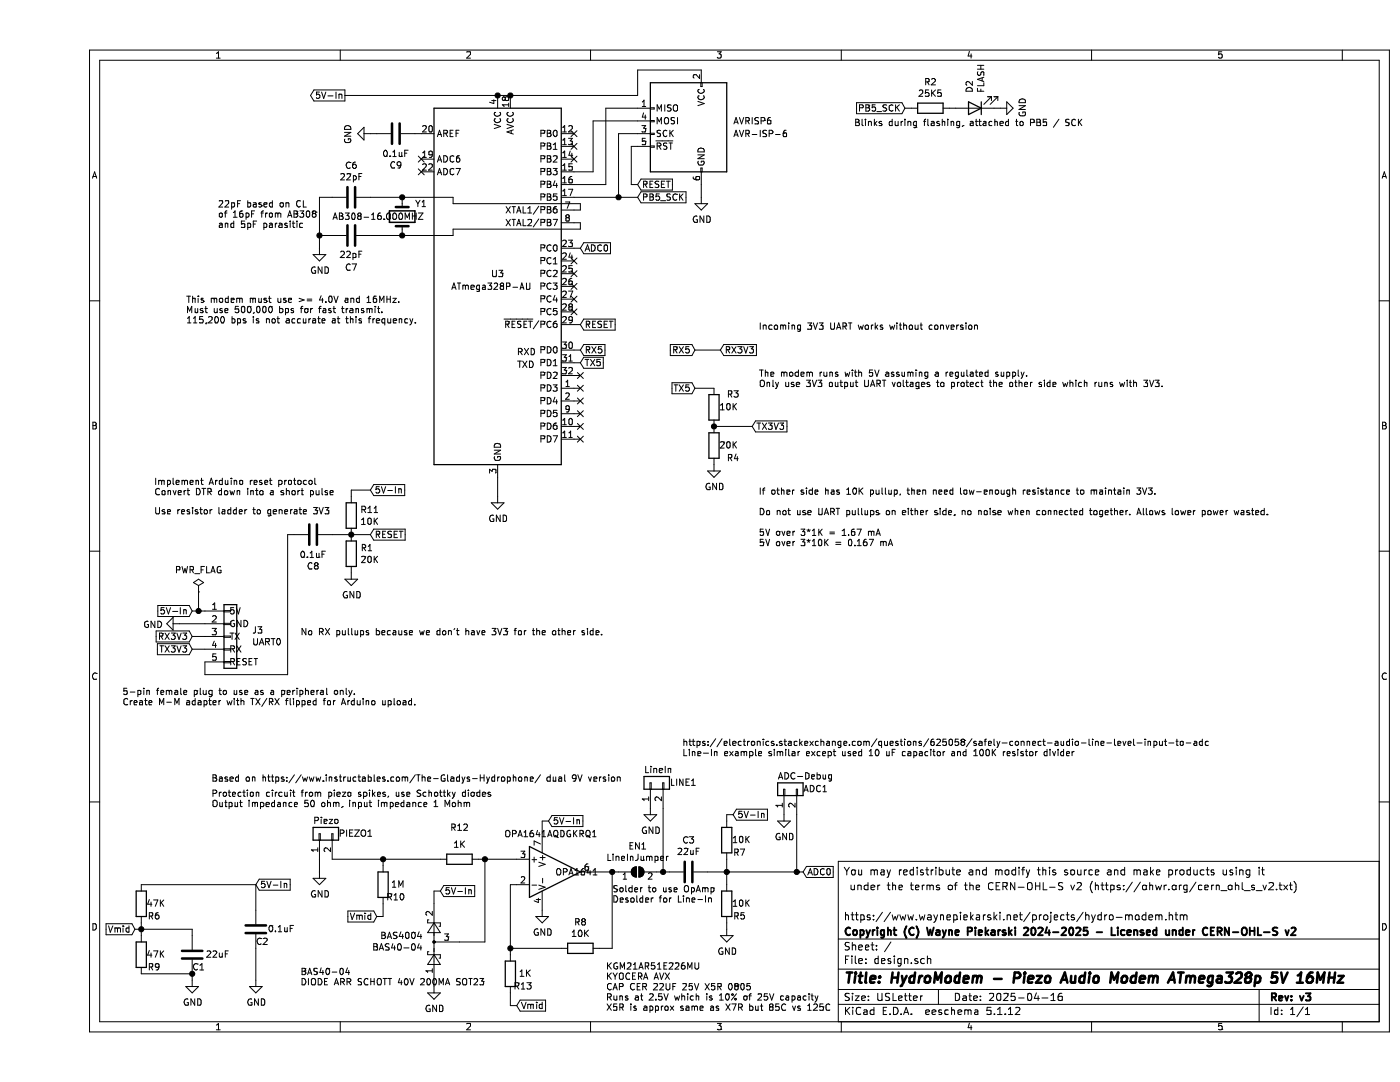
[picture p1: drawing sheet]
EESchema Schematic File Version 4
EELAYER 30 0
EELAYER END
$Descr USLetter 11000 8500
encoding utf-8
Sheet 1 1
Title "HydroModem - Piezo Audio Modem ATmega328p 5V 16MHz"
Date "2025-04-16"
Rev "v3"
Comp "Copyright (C) Wayne Piekarski 2024-2025 - Licensed under CERN-OHL-S v2"
Comment1 "https://www.waynepiekarski.net/projects/hydro-modem.htm"
Comment2 ""
Comment3 " under the terms of the CERN-OHL-S v2 (https://ohwr.org/cern_ohl_s_v2.txt)"
Comment4 "You may redistribute and modify this source and make products using it"
$EndDescr
$Comp
L power:GND #PWR0101
U 1 1
P 3600 3900
F 0 "#PWR0101" H 3600 3650 50  0001 C CNN
F 1 "GND" H 3605 3727 50  0000 C CNN
F 2 "" H 3600 3900 50  0001 C CNN
F 3 "" H 3600 3900 50  0001 C CNN
	1    3600 3900
	1    0    0    -1  
$EndComp
$Comp
L power:GND #PWR0107
U 1 1
P 5200 1550
F 0 "#PWR0107" H 5200 1300 50  0001 C CNN
F 1 "GND" H 5205 1377 50  0000 C CNN
F 2 "" H 5200 1550 50  0001 C CNN
F 3 "" H 5200 1550 50  0001 C CNN
	1    5200 1550
	1    0    0    -1  
$EndComp
$Comp
L Connector:AVR-ISP-6 AVRISP6
U 1 1
P 5100 1050
F 0 "AVRISP6" H 4750 1150 50  0000 R CNN
F 1 "AVR-ISP-6" H 4750 1050 50  0000 R CNN
F 2 "Connector_PinHeader_2.54mm:PinHeader_2x03_P2.54mm_Vertical" V 4850 1100 50  0001 C CNN
F 3 "https://www.mill-max.com/catalog/download/2019-03%3A018.3M_0.pdf" H 3825 500 50  0001 C CNN
	1    5100 1050
	-1   0    0    -1  
$EndComp
Wire Wire Line
	4200 1550 4550 1550
Wire Wire Line
	4200 1450 4450 1450
Wire Wire Line
	4200 1350 4350 1350
Wire Wire Line
	4450 1450 4450 850 
Wire Wire Line
	4450 850  4700 850 
Wire Wire Line
	4350 1350 4350 950 
Wire Wire Line
	4350 950  4700 950 
Wire Wire Line
	4700 1150 4650 1150
Wire Wire Line
	4550 1550 4550 1050
Wire Wire Line
	4550 1050 4700 1050
Wire Wire Line
	4700 750  4700 550 
Wire Wire Line
	4700 550  5200 550 
Wire Wire Line
	5200 1450 5200 1550
Text GLabel 4250 2550 2    50   Input ~ 0
RESET
Wire Wire Line
	4250 2550 4200 2550
Text GLabel 4700 1450 2    50   Input ~ 0
RESET
Wire Wire Line
	4650 1150 4650 1450
Wire Wire Line
	4650 1450 4700 1450
Wire Wire Line
	4250 2750 4200 2750
Wire Wire Line
	4250 3450 4200 3450
Wire Wire Line
	4200 3350 4250 3350
Wire Wire Line
	4250 3250 4200 3250
Wire Wire Line
	4200 3150 4250 3150
Wire Wire Line
	4250 3050 4200 3050
Wire Wire Line
	4200 2950 4250 2950
Wire Wire Line
	4250 2850 4200 2850
NoConn ~ 3000 1250
NoConn ~ 3000 1350
NoConn ~ 4200 1050
NoConn ~ 4200 1150
NoConn ~ 4200 1250
$Comp
L custom:WP_RS232_Conn_01x05 J3
U 1 1
P 1500 5000
F 0 "J3" H 1669 5050 50  0000 L CNN
F 1 "UART0" H 1669 4959 50  0000 L CNN
F 2 "custom:WP_Serial_5P_F" H 1500 5000 50  0001 C CNN
F 3 "~" H 1500 5000 50  0001 C CNN
	1    1500 5000
	1    0    0    -1  
$EndComp
Text GLabel 4250 2750 2    50   Input ~ 0
RX5
Text GLabel 4250 2850 2    50   Input ~ 0
TX5
Text Notes 3750 2800 0    50   ~ 0
RXD
Text Notes 3750 2900 0    50   ~ 0
TXD
Text GLabel 1200 5000 0    50   Input ~ 0
RX3V3
Text GLabel 1200 5100 0    50   Input ~ 0
TX3V3
$Comp
L power:GND #PWR0105
U 1 1
P 1100 4900
F 0 "#PWR0105" H 1100 4650 50  0001 C CNN
F 1 "GND" V 1105 4772 50  0000 R CNN
F 2 "" H 1100 4900 50  0001 C CNN
F 3 "" H 1100 4900 50  0001 C CNN
	1    1100 4900
	0    1    1    0   
$EndComp
Wire Wire Line
	1100 4900 1300 4900
Text GLabel 1200 4800 0    50   Input ~ 0
5V-In
NoConn ~ 4250 2950
NoConn ~ 4250 3050
NoConn ~ 4250 3150
NoConn ~ 4250 3250
NoConn ~ 4250 3350
NoConn ~ 4250 3450
Text GLabel 2600 4200 2    50   Input ~ 0
RESET
Wire Wire Line
	1300 5300 1300 5200
Wire Wire Line
	1200 5000 1300 5000
Wire Wire Line
	1200 4800 1250 4800
Text GLabel 4700 1550 2    50   Input ~ 0
PB5_SCK
Wire Wire Line
	4700 1550 4550 1550
Connection ~ 4550 1550
$Comp
L Device:LED D2
U 1 1
P 7350 850
F 0 "D2" V 7389 732 50  0000 R CNN
F 1 "FLASH" V 7298 732 50  0000 R CNN
F 2 "custom:WP_LED_0805_2012Metric_Pad1.15x1.40mm_HandSolder" H 7350 850 50  0001 C CNN
F 3 "~" H 7350 850 50  0001 C CNN
	1    7350 850 
	-1   0    0    1   
$EndComp
$Comp
L power:GND #PWR0108
U 1 1
P 7550 850
F 0 "#PWR0108" H 7550 600 50  0001 C CNN
F 1 "GND" H 7555 677 50  0000 C CNN
F 2 "" H 7550 850 50  0001 C CNN
F 3 "" H 7550 850 50  0001 C CNN
	1    7550 850 
	0    -1   -1   0   
$EndComp
Wire Wire Line
	7550 850  7500 850 
Wire Wire Line
	7200 850  7150 850 
Wire Wire Line
	6850 850  6800 850 
Text GLabel 6800 850  0    50   Input ~ 0
PB5_SCK
Text Notes 6400 1000 0    50   ~ 0
Blinks during flashing, attached to PB5 / SCK
$Comp
L Device:Crystal Y1
U 1 1
P 2850 1700
F 0 "Y1" V 2750 1800 50  0000 L CNN
F 1 "AB308-16.000MHZ" V 2850 1150 50  0000 L CNN
F 2 "Crystal:Crystal_Round_D1.0mm_Vertical" H 2850 1700 50  0001 C CNN
F 3 "https://abracon.com/Resonators/ab308.pdf" H 2850 1700 50  0001 C CNN
	1    2850 1700
	0    1    1    0   
$EndComp
$Comp
L power:GND #PWR0109
U 1 1
P 2200 1950
F 0 "#PWR0109" H 2200 1700 50  0001 C CNN
F 1 "GND" H 2205 1777 50  0000 C CNN
F 2 "" H 2200 1950 50  0001 C CNN
F 3 "" H 2200 1950 50  0001 C CNN
	1    2200 1950
	1    0    0    -1  
$EndComp
$Comp
L Device:C C6
U 1 1
P 2450 1550
F 0 "C6" V 2198 1550 50  0000 C CNN
F 1 "22pF" V 2289 1550 50  0000 C CNN
F 2 "custom:WP_C_0805_2012Metric_Pad1.15x1.40mm_HandSolder" H 2488 1400 50  0001 C CNN
F 3 "~" H 2450 1550 50  0001 C CNN
	1    2450 1550
	0    1    1    0   
$EndComp
$Comp
L Device:C C7
U 1 1
P 2450 1850
F 0 "C7" V 2700 1850 50  0000 C CNN
F 1 "22pF" V 2600 1850 50  0000 C CNN
F 2 "custom:WP_C_0805_2012Metric_Pad1.15x1.40mm_HandSolder" H 2488 1700 50  0001 C CNN
F 3 "~" H 2450 1850 50  0001 C CNN
	1    2450 1850
	0    -1   1    0   
$EndComp
Wire Wire Line
	2300 1850 2200 1850
Wire Wire Line
	2200 1850 2200 1950
Wire Wire Line
	2200 1850 2200 1550
Wire Wire Line
	2200 1550 2300 1550
Connection ~ 2200 1850
Wire Wire Line
	2600 1550 2850 1550
Wire Wire Line
	2850 1850 2600 1850
Wire Wire Line
	3250 1800 3250 1850
Wire Wire Line
	3250 1550 3250 1600
Text Notes 1400 1800 0    50   ~ 0
22pF based on CL\nof 16pF from AB308\nand 5pF parasitic
Text Notes 1150 2550 0    50   ~ 0
This modem must use >= 4.0V and 16MHz.\nMust use 500,000 bps for fast transmit.\n115,200 bps is not accurate at this frequency.
Wire Wire Line
	4200 1650 4250 1650
Wire Wire Line
	4250 1650 4250 1600
Wire Wire Line
	4250 1600 3250 1600
Wire Wire Line
	3250 1800 4250 1800
Wire Wire Line
	4250 1800 4250 1750
Wire Wire Line
	4250 1750 4200 1750
Wire Wire Line
	3600 3750 3600 3900
Wire Wire Line
	2850 1550 3250 1550
Connection ~ 2850 1550
Wire Wire Line
	2850 1850 3250 1850
Connection ~ 2850 1850
$Comp
L power:PWR_FLAG #FLG0101
U 1 1
P 1250 4650
F 0 "#FLG0101" H 1250 4725 50  0001 C CNN
F 1 "PWR_FLAG" H 1250 4823 50  0000 C CNN
F 2 "" H 1250 4650 50  0001 C CNN
F 3 "~" H 1250 4650 50  0001 C CNN
	1    1250 4650
	1    0    0    -1  
$EndComp
Wire Wire Line
	1250 4650 1250 4800
Connection ~ 1250 4800
Wire Wire Line
	1250 4800 1300 4800
Text GLabel 2600 3850 2    50   Input ~ 0
5V-In
$Comp
L Device:R R11
U 1 1
P 2450 4050
F 0 "R11" H 2520 4096 50  0000 L CNN
F 1 "10K" H 2520 4005 50  0000 L CNN
F 2 "custom:WP_R_0805_2012Metric_Pad1.15x1.40mm_HandSolder" V 2380 4050 50  0001 C CNN
F 3 "~" H 2450 4050 50  0001 C CNN
	1    2450 4050
	1    0    0    -1  
$EndComp
$Comp
L Device:C C8
U 1 1
P 2150 4200
F 0 "C8" V 1898 4200 50  0000 C CNN
F 1 "0.1uF" V 1989 4200 50  0000 C CNN
F 2 "custom:WP_C_0805_2012Metric_Pad1.15x1.40mm_HandSolder" H 2188 4050 50  0001 C CNN
F 3 "~" H 2150 4200 50  0001 C CNN
	1    2150 4200
	0    -1   -1   0   
$EndComp
Wire Wire Line
	2300 4200 2450 4200
Connection ~ 2450 4200
Wire Wire Line
	2450 4200 2600 4200
Text Notes 900  3900 0    50   ~ 0
Implement Arduino reset protocol\nConvert DTR down into a short pulse
Wire Wire Line
	1950 5300 1950 4200
Wire Wire Line
	1950 4200 2000 4200
Wire Wire Line
	1300 5300 1950 5300
Text GLabel 2400 750  0    50   Output ~ 0
5V-In
$Comp
L Device:C C9
U 1 1
P 2800 1050
F 0 "C9" V 2548 1050 50  0000 C CNN
F 1 "0.1uF" V 2639 1050 50  0000 C CNN
F 2 "custom:WP_C_0805_2012Metric_Pad1.15x1.40mm_HandSolder" H 2838 900 50  0001 C CNN
F 3 "~" H 2800 1050 50  0001 C CNN
	1    2800 1050
	0    -1   -1   0   
$EndComp
Wire Wire Line
	2400 750  3600 750 
Connection ~ 3600 750 
Wire Wire Line
	3700 750  4700 750 
Wire Wire Line
	3600 750  3700 750 
Connection ~ 3700 750 
$Comp
L MCU_Microchip_ATmega:ATmega328P-AU U3
U 1 1
P 3600 2250
F 0 "U3" H 3600 2350 50  0000 C CNN
F 1 "ATmega328P-AU" H 3550 2250 50  0000 C CNN
F 2 "Package_QFP:TQFP-32_7x7mm_P0.8mm" H 3600 2250 50  0001 C CIN
F 3 "http://ww1.microchip.com/downloads/en/DeviceDoc/ATmega328_P%20AVR%20MCU%20with%20picoPower%20Technology%20Data%20Sheet%2040001984A.pdf" H 3600 2250 50  0001 C CNN
	1    3600 2250
	1    0    0    -1  
$EndComp
Wire Wire Line
	3000 1050 2950 1050
$Comp
L power:GND #PWR0114
U 1 1
P 2600 1050
F 0 "#PWR0114" H 2600 800 50  0001 C CNN
F 1 "GND" H 2605 877 50  0000 C CNN
F 2 "" H 2600 1050 50  0001 C CNN
F 3 "" H 2600 1050 50  0001 C CNN
	1    2600 1050
	0    1    1    0   
$EndComp
Wire Wire Line
	2600 1050 2650 1050
$Comp
L Device:R R2
U 1 1
P 7000 850
F 0 "R2" V 6793 850 50  0000 C CNN
F 1 "25K5" V 6884 850 50  0000 C CNN
F 2 "custom:WP_R_0805_2012Metric_Pad1.15x1.40mm_HandSolder" V 6930 850 50  0001 C CNN
F 3 "~" H 7000 850 50  0001 C CNN
	1    7000 850 
	0    1    1    0   
$EndComp
Text Notes 5650 3050 0    50   ~ 0
The modem runs with 5V assuming a regulated supply.\nOnly use 3V3 output UART voltages to protect the other side which runs with 3V3.
Text Notes 650  5550 0    50   ~ 0
5-pin female plug to use as a peripheral only.\nCreate M-M adapter with TX/RX flipped for Arduino upload.
Text GLabel 5150 2750 0    50   Input ~ 0
RX5
Text GLabel 5350 2750 2    50   Input ~ 0
RX3V3
Wire Wire Line
	5150 2750 5350 2750
Text GLabel 5600 3350 2    50   Input ~ 0
TX3V3
Text GLabel 5150 3050 0    50   Input ~ 0
TX5
$Comp
L Device:R R3
U 1 1
P 5300 3200
F 0 "R3" H 5150 3100 50  0000 C CNN
F 1 "10K" H 5184 3200 50  0000 C CNN
F 2 "custom:WP_R_0805_2012Metric_Pad1.15x1.40mm_HandSolder" V 5230 3200 50  0001 C CNN
F 3 "~" H 5300 3200 50  0001 C CNN
	1    5300 3200
	-1   0    0    1   
$EndComp
$Comp
L Device:R R4
U 1 1
P 5300 3500
F 0 "R4" H 5150 3600 50  0000 C CNN
F 1 "20K" H 5184 3500 50  0000 C CNN
F 2 "custom:WP_R_0805_2012Metric_Pad1.15x1.40mm_HandSolder" V 5230 3500 50  0001 C CNN
F 3 "~" H 5300 3500 50  0001 C CNN
	1    5300 3500
	-1   0    0    1   
$EndComp
Wire Wire Line
	5150 3050 5300 3050
Wire Wire Line
	5300 3350 5600 3350
Connection ~ 5300 3350
$Comp
L power:GND #PWR0102
U 1 1
P 5300 3650
F 0 "#PWR0102" H 5300 3400 50  0001 C CNN
F 1 "GND" H 5305 3477 50  0000 C CNN
F 2 "" H 5300 3650 50  0001 C CNN
F 3 "" H 5300 3650 50  0001 C CNN
	1    5300 3650
	1    0    0    -1  
$EndComp
Text Notes 5650 4300 0    50   ~ 0
If other side has 10K pullup, then need low-enough resistance to maintain 3V3.\n\nDo not use UART pullups on either side, no noise when connected together. Allows lower power wasted.\n\n5V over 3*1K = 1.67 mA\n5V over 3*10K = 0.167 mA
Text Notes 5650 2600 0    50   ~ 0
Incoming 3V3 UART works without conversion
$Comp
L Device:R R1
U 1 1
P 2450 4350
F 0 "R1" H 2520 4396 50  0000 L CNN
F 1 "20K" H 2520 4305 50  0000 L CNN
F 2 "custom:WP_R_0805_2012Metric_Pad1.15x1.40mm_HandSolder" V 2380 4350 50  0001 C CNN
F 3 "~" H 2450 4350 50  0001 C CNN
	1    2450 4350
	1    0    0    -1  
$EndComp
Wire Wire Line
	1200 5100 1300 5100
Text Notes 2050 5000 0    50   ~ 0
No RX pullups because we don't have 3V3 for the other side.
Wire Wire Line
	2600 3850 2450 3850
Wire Wire Line
	2450 3850 2450 3900
$Comp
L power:GND #PWR0103
U 1 1
P 2450 4500
F 0 "#PWR0103" H 2450 4250 50  0001 C CNN
F 1 "GND" H 2455 4327 50  0000 C CNN
F 2 "" H 2450 4500 50  0001 C CNN
F 3 "" H 2450 4500 50  0001 C CNN
	1    2450 4500
	1    0    0    -1  
$EndComp
Text Notes 900  4050 0    50   ~ 0
Use resistor ladder to generate 3V3
Text Notes 1350 6150 0    50   ~ 0
Based on https://www.instructables.com/The-Gladys-Hydrophone/ dual 9V version
$Comp
L Device:R R5
U 1 1
P 5400 7100
F 0 "R5" H 5300 7200 50  0000 C CNN
F 1 "10K" H 5284 7100 50  0000 C CNN
F 2 "custom:WP_R_0805_2012Metric_Pad1.15x1.40mm_HandSolder" V 5330 7100 50  0001 C CNN
F 3 "~" H 5400 7100 50  0001 C CNN
	1    5400 7100
	-1   0    0    1   
$EndComp
$Comp
L Device:R R7
U 1 1
P 5400 6600
F 0 "R7" H 5300 6700 50  0000 C CNN
F 1 "10K" H 5284 6600 50  0000 C CNN
F 2 "custom:WP_R_0805_2012Metric_Pad1.15x1.40mm_HandSolder" V 5330 6600 50  0001 C CNN
F 3 "~" H 5400 6600 50  0001 C CNN
	1    5400 6600
	-1   0    0    1   
$EndComp
$Comp
L Device:R R8
U 1 1
P 4250 7450
F 0 "R8" V 4043 7450 50  0000 C CNN
F 1 "10K" V 4134 7450 50  0000 C CNN
F 2 "custom:WP_R_0805_2012Metric_Pad1.15x1.40mm_HandSolder" V 4180 7450 50  0001 C CNN
F 3 "~" H 4250 7450 50  0001 C CNN
	1    4250 7450
	0    1    1    0   
$EndComp
$Comp
L Connector_Generic:Conn_01x02 PIEZO1
U 1 1
P 2200 6550
F 0 "PIEZO1" V 2200 6400 50  0000 R CNN
F 1 "Piezo" V 2300 6600 50  0000 R CNN
F 2 "custom:WP_PinSocket_1x02_P2.54mm_Vertical" H 2200 6550 50  0001 C CNN
F 3 "~" H 2200 6550 50  0001 C CNN
	1    2200 6550
	0    -1   -1   0   
$EndComp
Text GLabel 6000 6850 2    50   Input ~ 0
ADC0
Text Notes 1350 6350 0    50   ~ 0
Protection circuit from piezo spikes, use Schottky diodes\nOutput impedance 50 ohm, input impedance 1 Mohm
Text GLabel 4250 1950 2    50   Input ~ 0
ADC0
Wire Wire Line
	4200 1950 4250 1950
NoConn ~ 4200 2150
NoConn ~ 4200 2250
NoConn ~ 4200 2350
NoConn ~ 4200 2450
$Comp
L Amplifier_Operational:OPA1641 OPA1641
U 1 1
P 4050 6850
F 0 "OPA1641" H 4050 6850 50  0000 L CNN
F 1 "OPA1641AQDGKRQ1" H 3650 7150 50  0000 L CNN
F 2 "Package_SO:VSSOP-8_3.0x3.0mm_P0.65mm" H 4050 6850 50  0001 C CNN
F 3 "http://www.ti.com/lit/ds/symlink/opa1641.pdf" H 4050 6850 50  0001 C CNN
	1    4050 6850
	1    0    0    -1  
$EndComp
Text GLabel 4000 6450 2    50   Input ~ 0
5V-In
$Comp
L power:GND #PWR0104
U 1 1
P 3950 7150
F 0 "#PWR0104" H 3950 6900 50  0001 C CNN
F 1 "GND" H 3955 6977 50  0000 C CNN
F 2 "" H 3950 7150 50  0001 C CNN
F 3 "" H 3950 7150 50  0001 C CNN
	1    3950 7150
	1    0    0    -1  
$EndComp
$Comp
L Device:C C3
U 1 1
P 5100 6850
F 0 "C3" V 4848 6850 50  0000 C CNN
F 1 "22uF" V 4939 6850 50  0000 C CNN
F 2 "custom:WP_C_0805_2012Metric_Pad1.15x1.40mm_HandSolder" H 5138 6700 50  0001 C CNN
F 3 "~" H 5100 6850 50  0001 C CNN
	1    5100 6850
	0    1    1    0   
$EndComp
Wire Wire Line
	4350 6850 4500 6850
$Comp
L Device:R R13
U 1 1
P 3700 7650
F 0 "R13" H 3600 7750 50  0000 C CNN
F 1 "1K" H 3584 7650 50  0000 C CNN
F 2 "custom:WP_R_0805_2012Metric_Pad1.15x1.40mm_HandSolder" V 3630 7650 50  0001 C CNN
F 3 "~" H 3700 7650 50  0001 C CNN
	1    3700 7650
	-1   0    0    1   
$EndComp
Wire Wire Line
	4850 6850 4900 6850
Wire Wire Line
	4400 7450 4500 7450
Wire Wire Line
	4500 6850 4500 7450
Wire Wire Line
	4100 7450 3700 7450
Wire Wire Line
	3700 7450 3700 7500
Wire Wire Line
	3750 6950 3700 6950
Wire Wire Line
	3700 6950 3700 7450
Connection ~ 3700 7450
$Comp
L Device:R R12
U 1 1
P 3300 6750
F 0 "R12" V 3050 6750 50  0000 C CNN
F 1 "1K" V 3184 6750 50  0000 C CNN
F 2 "custom:WP_R_0805_2012Metric_Pad1.15x1.40mm_HandSolder" V 3230 6750 50  0001 C CNN
F 3 "~" H 3300 6750 50  0001 C CNN
	1    3300 6750
	0    1    1    0   
$EndComp
Wire Wire Line
	3500 6750 3450 6750
Wire Wire Line
	3500 6750 3750 6750
Connection ~ 3500 6750
Text GLabel 3150 7000 2    50   Input ~ 0
5V-In
Wire Wire Line
	3150 7000 3100 7000
$Comp
L Device:R R10
U 1 1
P 2700 6950
F 0 "R10" H 2600 7050 50  0000 C CNN
F 1 "1M" H 2584 6950 50  0000 C CNN
F 2 "custom:WP_R_0805_2012Metric_Pad1.15x1.40mm_HandSolder" V 2630 6950 50  0001 C CNN
F 3 "~" H 2700 6950 50  0001 C CNN
	1    2700 6950
	-1   0    0    1   
$EndComp
Text GLabel 3750 7900 2    50   Input ~ 0
Vmid
Wire Wire Line
	3750 7900 3700 7900
Wire Wire Line
	3700 7800 3700 7900
$Comp
L power:GND #PWR0106
U 1 1
P 3100 7750
F 0 "#PWR0106" H 3100 7500 50  0001 C CNN
F 1 "GND" H 3105 7577 50  0000 C CNN
F 2 "" H 3100 7750 50  0001 C CNN
F 3 "" H 3100 7750 50  0001 C CNN
	1    3100 7750
	1    0    0    -1  
$EndComp
Wire Wire Line
	3500 6750 3500 7400
Text GLabel 2650 7200 0    50   Input ~ 0
Vmid
Wire Wire Line
	2650 7200 2700 7200
Wire Wire Line
	2700 7200 2700 7100
Wire Wire Line
	3150 6750 2700 6750
Wire Wire Line
	2700 6750 2700 6800
Wire Wire Line
	2300 6750 2700 6750
Connection ~ 2700 6750
$Comp
L power:GND #PWR0110
U 1 1
P 2200 6850
F 0 "#PWR0110" H 2200 6600 50  0001 C CNN
F 1 "GND" H 2205 6677 50  0000 C CNN
F 2 "" H 2200 6850 50  0001 C CNN
F 3 "" H 2200 6850 50  0001 C CNN
	1    2200 6850
	1    0    0    -1  
$EndComp
Wire Wire Line
	2200 6850 2200 6750
Wire Wire Line
	5400 6750 5400 6850
Wire Wire Line
	5400 6850 5250 6850
Wire Wire Line
	5400 6850 5400 6950
Connection ~ 5400 6850
Text GLabel 5450 6400 2    50   Input ~ 0
5V-In
Wire Wire Line
	5450 6400 5400 6400
Wire Wire Line
	5400 6400 5400 6450
$Comp
L power:GND #PWR0111
U 1 1
P 5400 7300
F 0 "#PWR0111" H 5400 7050 50  0001 C CNN
F 1 "GND" H 5405 7127 50  0000 C CNN
F 2 "" H 5400 7300 50  0001 C CNN
F 3 "" H 5400 7300 50  0001 C CNN
	1    5400 7300
	1    0    0    -1  
$EndComp
Wire Wire Line
	5400 7300 5400 7250
Text GLabel 1700 6950 2    50   Input ~ 0
5V-In
Text GLabel 750  7300 0    50   Input ~ 0
Vmid
$Comp
L Device:R R6
U 1 1
P 800 7100
F 0 "R6" H 700 7200 50  0000 C CNN
F 1 "47K" H 684 7100 50  0000 C CNN
F 2 "custom:WP_R_0805_2012Metric_Pad1.15x1.40mm_HandSolder" V 730 7100 50  0001 C CNN
F 3 "~" H 800 7100 50  0001 C CNN
	1    800  7100
	-1   0    0    1   
$EndComp
$Comp
L Device:R R9
U 1 1
P 800 7500
F 0 "R9" H 700 7600 50  0000 C CNN
F 1 "47K" H 684 7500 50  0000 C CNN
F 2 "custom:WP_R_0805_2012Metric_Pad1.15x1.40mm_HandSolder" V 730 7500 50  0001 C CNN
F 3 "~" H 800 7500 50  0001 C CNN
	1    800  7500
	-1   0    0    1   
$EndComp
Wire Wire Line
	800  7250 800  7300
Wire Wire Line
	800  7300 750  7300
Wire Wire Line
	800  7300 800  7350
Connection ~ 800  7300
$Comp
L power:GND #PWR0112
U 1 1
P 1200 7700
F 0 "#PWR0112" H 1200 7450 50  0001 C CNN
F 1 "GND" H 1205 7527 50  0000 C CNN
F 2 "" H 1200 7700 50  0001 C CNN
F 3 "" H 1200 7700 50  0001 C CNN
	1    1200 7700
	1    0    0    -1  
$EndComp
Wire Wire Line
	1200 7700 1200 7650
Wire Wire Line
	1200 7650 800  7650
$Comp
L Device:C C2
U 1 1
P 1700 7300
F 0 "C2" H 1650 7400 50  0000 C CNN
F 1 "0.1uF" H 1500 7300 50  0000 C CNN
F 2 "custom:WP_C_0805_2012Metric_Pad1.15x1.40mm_HandSolder" H 1738 7150 50  0001 C CNN
F 3 "~" H 1700 7300 50  0001 C CNN
	1    1700 7300
	-1   0    0    1   
$EndComp
Connection ~ 1200 7650
$Comp
L Device:C C1
U 1 1
P 1200 7500
F 0 "C1" H 1150 7600 50  0000 C CNN
F 1 "22uF" H 1000 7500 50  0000 C CNN
F 2 "custom:WP_C_0805_2012Metric_Pad1.15x1.40mm_HandSolder" H 1238 7350 50  0001 C CNN
F 3 "~" H 1200 7500 50  0001 C CNN
	1    1200 7500
	-1   0    0    1   
$EndComp
Wire Wire Line
	1200 7350 1200 7300
Wire Wire Line
	1200 7300 800  7300
$Comp
L power:GND #PWR0113
U 1 1
P 1700 7700
F 0 "#PWR0113" H 1700 7450 50  0001 C CNN
F 1 "GND" H 1705 7527 50  0000 C CNN
F 2 "" H 1700 7700 50  0001 C CNN
F 3 "" H 1700 7700 50  0001 C CNN
	1    1700 7700
	1    0    0    -1  
$EndComp
Wire Wire Line
	800  6950 1700 6950
Wire Wire Line
	1700 7700 1700 7450
Wire Wire Line
	1700 7150 1700 6950
Text Notes 5050 5950 0    50   ~ 0
https://electronics.stackexchange.com/questions/625058/safely-connect-audio-line-level-input-to-adc\nLine-In example similar except used 10 uF capacitor and 100K resistor divider
$Comp
L Connector_Generic:Conn_01x02 LINE1
U 1 1
P 4800 6150
F 0 "LINE1" V 4800 6000 50  0000 R CNN
F 1 "LineIn" V 4900 6200 50  0000 R CNN
F 2 "custom:WP_PinSocket_1x02_P2.54mm_Vertical" H 4800 6150 50  0001 C CNN
F 3 "~" H 4800 6150 50  0001 C CNN
	1    4800 6150
	0    -1   -1   0   
$EndComp
$Comp
L Jumper:SolderJumper_2_Open EN1
U 1 1
P 4700 6850
F 0 "EN1" H 4700 7055 50  0000 C CNN
F 1 "LineInJumper" H 4700 6964 50  0000 C CNN
F 2 "Jumper:SolderJumper-2_P1.3mm_Open_Pad1.0x1.5mm" H 4700 6850 50  0001 C CNN
F 3 "~" H 4700 6850 50  0001 C CNN
	1    4700 6850
	1    0    0    -1  
$EndComp
NoConn ~ 4200 2050
Wire Wire Line
	4900 6350 4900 6850
Connection ~ 4900 6850
Wire Wire Line
	4900 6850 4950 6850
$Comp
L power:GND #PWR0115
U 1 1
P 4800 6350
F 0 "#PWR0115" H 4800 6100 50  0001 C CNN
F 1 "GND" H 4805 6177 50  0000 C CNN
F 2 "" H 4800 6350 50  0001 C CNN
F 3 "" H 4800 6350 50  0001 C CNN
	1    4800 6350
	1    0    0    -1  
$EndComp
Wire Wire Line
	4550 6850 4500 6850
Connection ~ 4500 6850
$Comp
L Connector_Generic:Conn_01x02 ADC1
U 1 1
P 5850 6200
F 0 "ADC1" V 5850 6050 50  0000 R CNN
F 1 "ADC-Debug" V 5950 6250 50  0000 R CNN
F 2 "custom:WP_PinSocket_1x02_P2.54mm_Vertical" H 5850 6200 50  0001 C CNN
F 3 "~" H 5850 6200 50  0001 C CNN
	1    5850 6200
	0    -1   -1   0   
$EndComp
Wire Wire Line
	5400 6850 5950 6850
Wire Wire Line
	5950 6400 5950 6850
Connection ~ 5950 6850
Wire Wire Line
	5950 6850 6000 6850
$Comp
L power:GND #PWR0116
U 1 1
P 5850 6400
F 0 "#PWR0116" H 5850 6150 50  0001 C CNN
F 1 "GND" H 5855 6227 50  0000 C CNN
F 2 "" H 5850 6400 50  0001 C CNN
F 3 "" H 5850 6400 50  0001 C CNN
	1    5850 6400
	1    0    0    -1  
$EndComp
Text Notes 4450 7950 0    50   ~ 0
KGM21AR51E226MU\nKYOCERA AVX\nCAP CER 22UF 25V X5R 0805\nRuns at 2.5V which is 10% of 25V capacity\nX5R is approx same as X7R but 85C vs 125C
Wire Wire Line
	3950 6550 3950 6450
Wire Wire Line
	3950 6450 4000 6450
Text Notes 4500 7100 0    50   ~ 0
Solder to use OpAmp\nDesolder for Line-In
$Comp
L Diode:BAS40-04 BAS4004
U 1 1
P 3200 7400
F 0 "BAS4004" V 3246 7587 50  0000 L CNN
F 1 "BAS40-04" V 3155 7587 50  0000 L CNN
F 2 "Package_TO_SOT_SMD:SOT-23" H 2950 7700 50  0001 L CNN
F 3 "http://www.vishay.com/docs/85701/bas40v.pdf" H 3080 7500 50  0001 C CNN
	1    3200 7400
	0    -1   -1   0   
$EndComp
Wire Wire Line
	3300 7400 3500 7400
Wire Wire Line
	3100 7000 3100 7100
Wire Wire Line
	3100 7700 3100 7750
Text Notes 2050 7750 0    50   ~ 0
BAS40-04\nDIODE ARR SCHOTT 40V 200MA SOT23
$EndSCHEMATC
